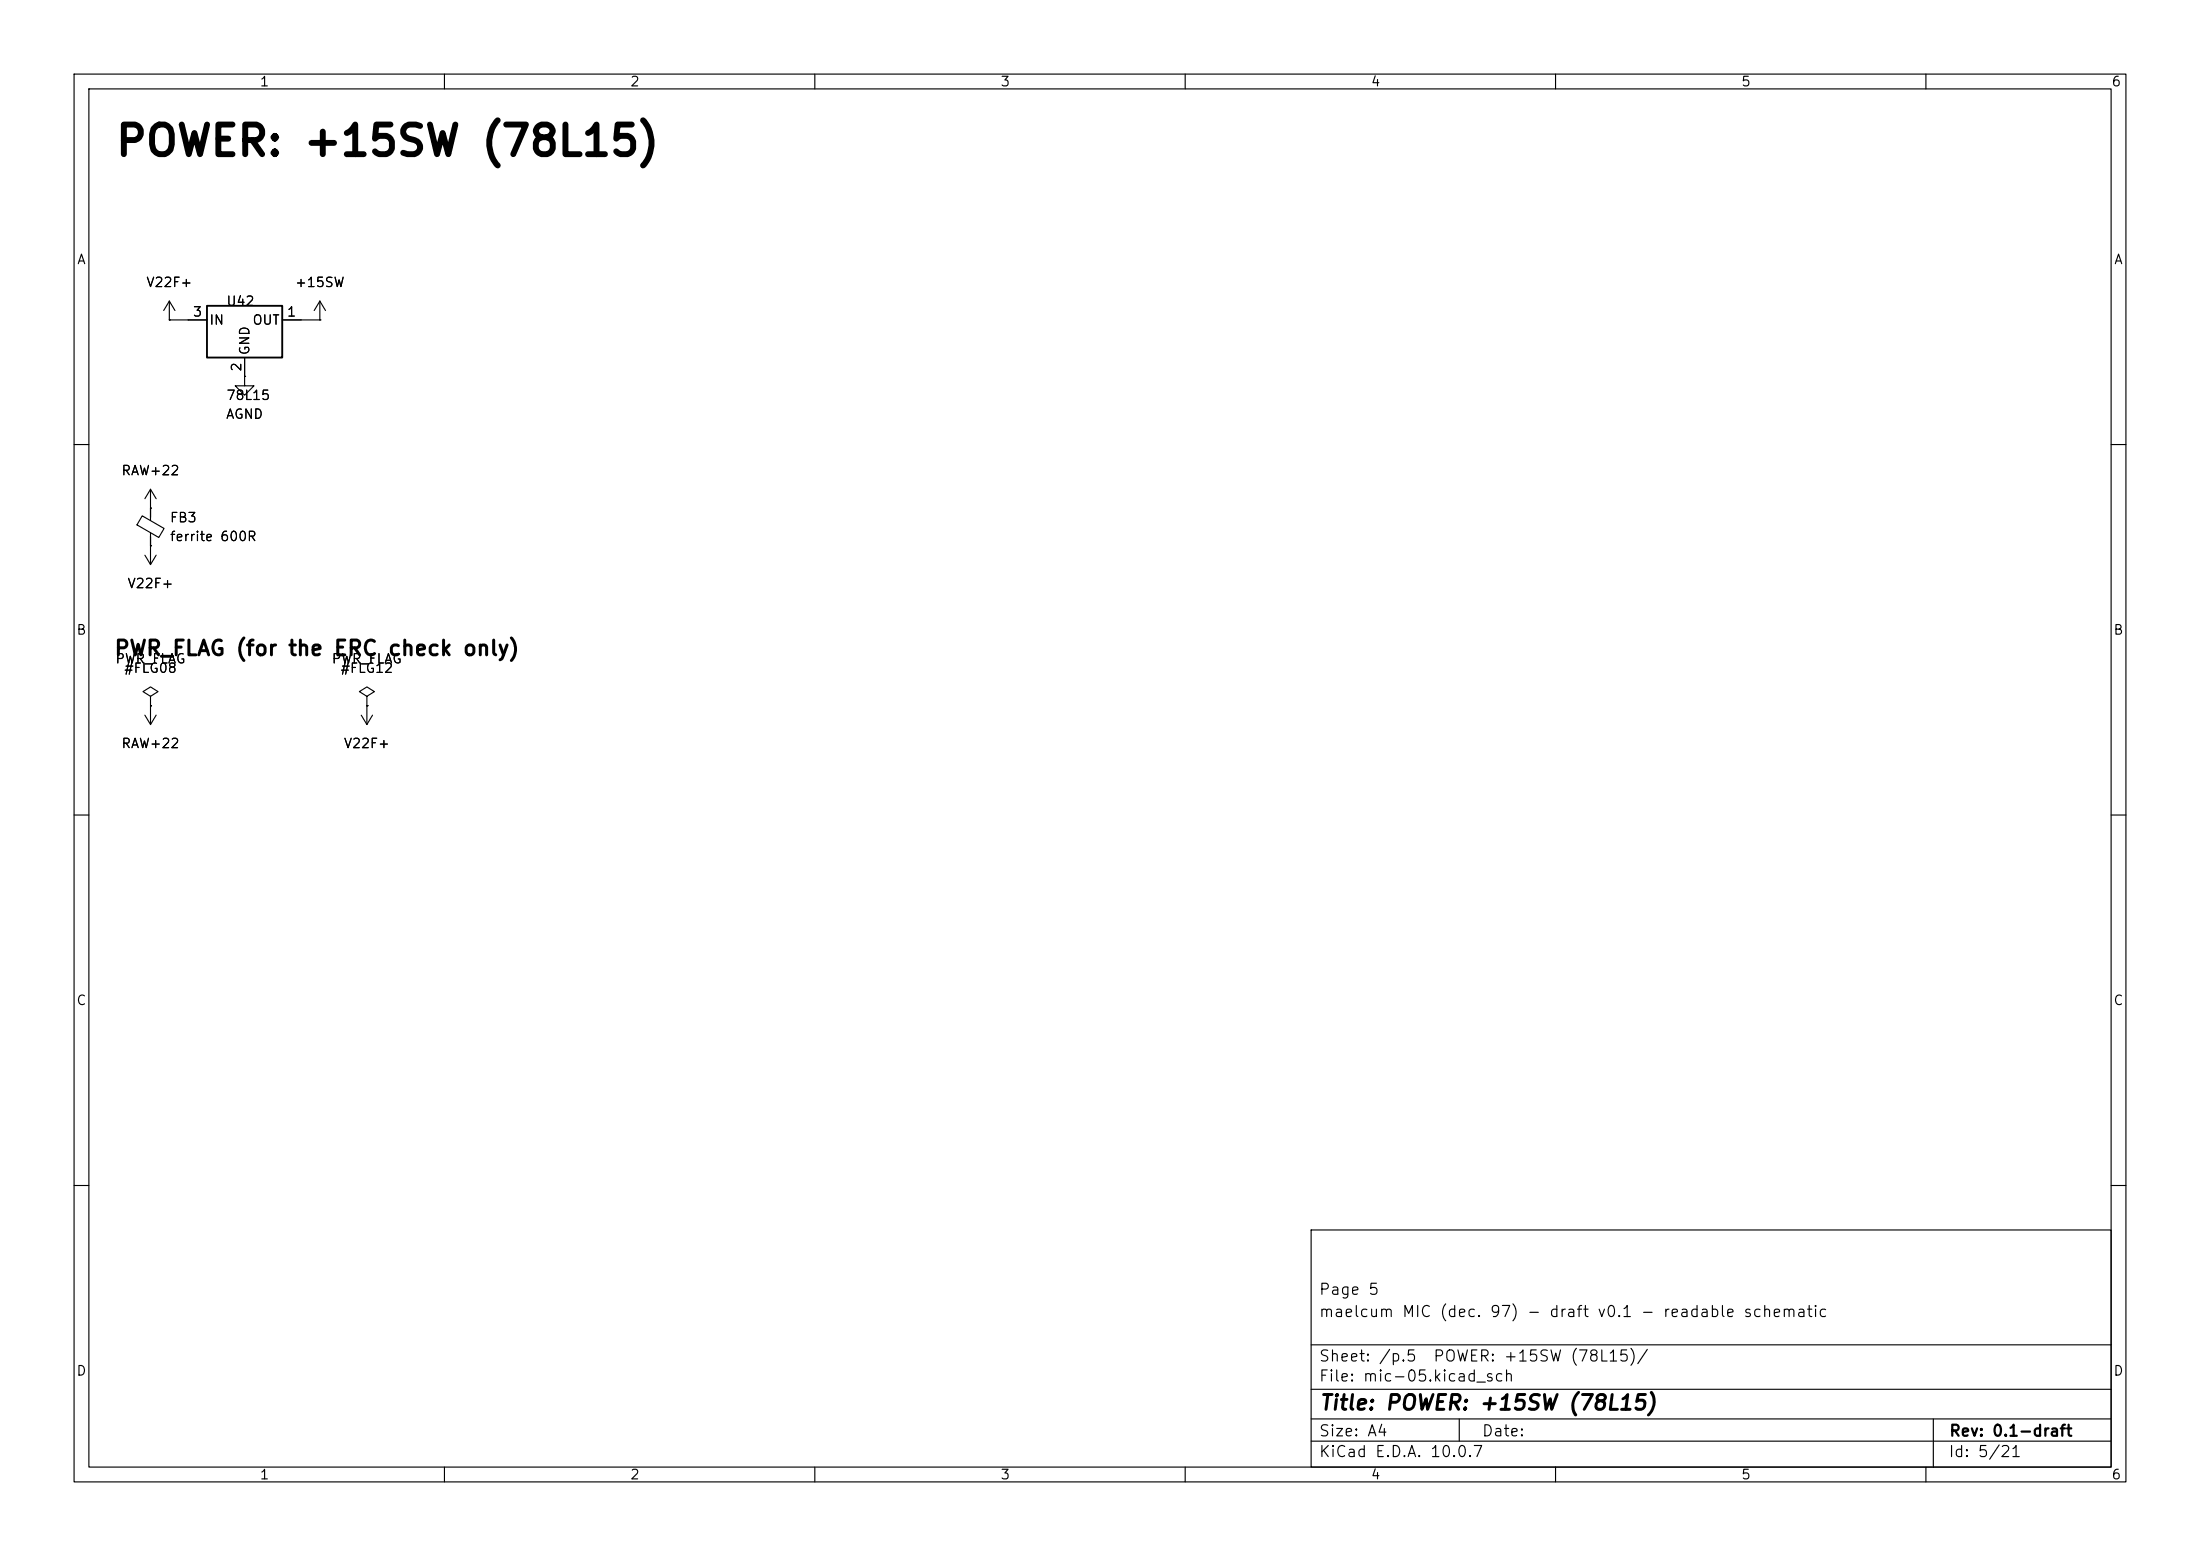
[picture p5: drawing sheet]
<svg xmlns="http://www.w3.org/2000/svg" width="297mm" height="210mm" viewBox="0 0 297 210" stroke-linecap="round" stroke-linejoin="round" font-family="sans-serif">
<g fill="none" stroke="#000" stroke-width=".15">
<path d="M10 10h277v190h-277zM12 12h273v186h-273zM60 10v2M110 10v2M160 10v2M210 10v2M260 10v2M22.9 43.2h.1M22.9 40.6l-.8 1.3M22.9 40.6l.7 1.3M22.9 40.6v2.6M22.9 43.2h5"/>
<path d="M33 50.8v1.3h1.3l-1.3 1.2-1.3-1.2h1.3M33 50.8h.1M33 48.3v2.5M38.1 43.2h5.1M43.2 43.2h.1M43.2 40.6l-.8 1.3M43.2 40.6l.7 1.3M43.2 40.6v2.6M10 60h2M19.2 69.6l2.9 1.7-.7 1.2-2.9-1.7zM19.6 74.9l.7 1.3M20.3 68.6h.1"/>
<path d="M20.3 73.7h.1M20.3 66v4.2M20.3 71.9v4.3M20.3 66l-.7 1.3M20.3 66l.8 1.3M21.1 74.9l-.8 1.3M285 60h2M19.6 96.5l.7 1.3M20.3 95.3h.1M20.3 94l1-.7-1-.6-1 .6 1 .7v1.3M20.3 95.3v2.5M21.1 96.5l-.8 1.3"/>
<path d="M48.8 96.5l.7 1.3M49.5 94l1-.7-1-.6-1 .6 1 .7v1.3M49.5 95.3h.1M49.5 95.3v2.5M50.3 96.5l-.8 1.3M10 110h2M285 110h2M10 160h2M177 166h108v32h-108zM285 160h2M60 198v2M110 198v2"/>
<path d="M160 198v2M177 194.5h108M177 191.5h108M177 187.5h108M177 181.5h108M197 191.5v3M210 198v2M260 198v2M261 191.5v6.5"/>
</g>
<path d="M27.9 41.3h10.2v7h-10.2z" fill="none" stroke="#000" stroke-width=".25"/>
<text font-size="4" x="15.4" y="22">POWER: +15SW (78L15)</text>
<g font-size="2">
<text x="15.3" y="89">PWR_FLAG (for the ERC check only)</text>
<text x="178" y="190.8">Title: POWER: +15SW (78L15)</text>
</g>
<g font-size="1.5">
<text x="178" y="178.1">maelcum MIC (dec. 97) - draft v0.1 - readable schematic</text>
<text x="178" y="175.1">Page 5</text>
<text x="178" y="184.1">Sheet: /p.5</text>
<text x="193.4" y="184.1">POWER: +15SW (78L15)/</text>
<text x="178" y="186.8">File: mic-05.kicad_sch</text>
<text x="178" y="197">KiCad E.D.A. 10.0.7</text>
<text x="178" y="194.2">Size: A4</text>
<text x="200" y="194.2">Date:</text>
<text x="263" y="197">Id: 5/21</text>
<text x="263" y="194.2">Rev: 0.1-draft</text>
</g>
<g font-size="1.3">
<text x="35" y="12">1</text>
<text x="85" y="12">2</text>
<text x="135" y="12">3</text>
<text x="185" y="12">4</text>
<text x="235" y="12">5</text>
<text x="285" y="12">6</text>
<text x="10.3" y="36">A</text>
<text x="285.3" y="36">A</text>
<text x="19.6" y="39.1">V22F+</text>
<text x="30.5" y="41.6">U42</text>
<text x="39.7" y="39.1">+15SW</text>
<text x="25.9" y="43">3</text>
<text x="28.2" y="44.1">IN</text>
<text x="34" y="44.1">OUT</text>
<text x="38.6" y="43">1</text>
<text x="32.9" y="50.3" transform="rotate(-90 32.9 50.3)">2</text>
<text x="34" y="48" transform="rotate(-90 34 48)">GND</text>
<text x="30.4" y="56.8">AGND</text>
<text x="30.5" y="54.3">78L15</text>
<text x="16.3" y="64.5">RAW+22</text>
<text x="22.8" y="70.8">FB3</text>
<text x="22.8" y="73.4">ferrite 600R</text>
<text x="17.1" y="79.7">V22F+</text>
<text x="10.2" y="86">B</text>
<text x="15.5" y="89.9">PWR_FLAG</text>
<text x="44.7" y="89.9">PWR_FLAG</text>
<text x="285.2" y="86">B</text>
<text x="16.7" y="91.1">#FLG08</text>
<text x="45.9" y="91.1">#FLG12</text>
<text x="16.3" y="101.3">RAW+22</text>
<text x="46.3" y="101.3">V22F+</text>
<text x="10.2" y="136">C</text>
<text x="285.2" y="136">C</text>
<text x="10.2" y="186">D</text>
<text x="285.2" y="186">D</text>
<text x="35" y="200">1</text>
<text x="85" y="200">2</text>
<text x="135" y="200">3</text>
<text x="185" y="200">4</text>
<text x="235" y="200">5</text>
<text x="285" y="200">6</text>
</g>
</svg>
